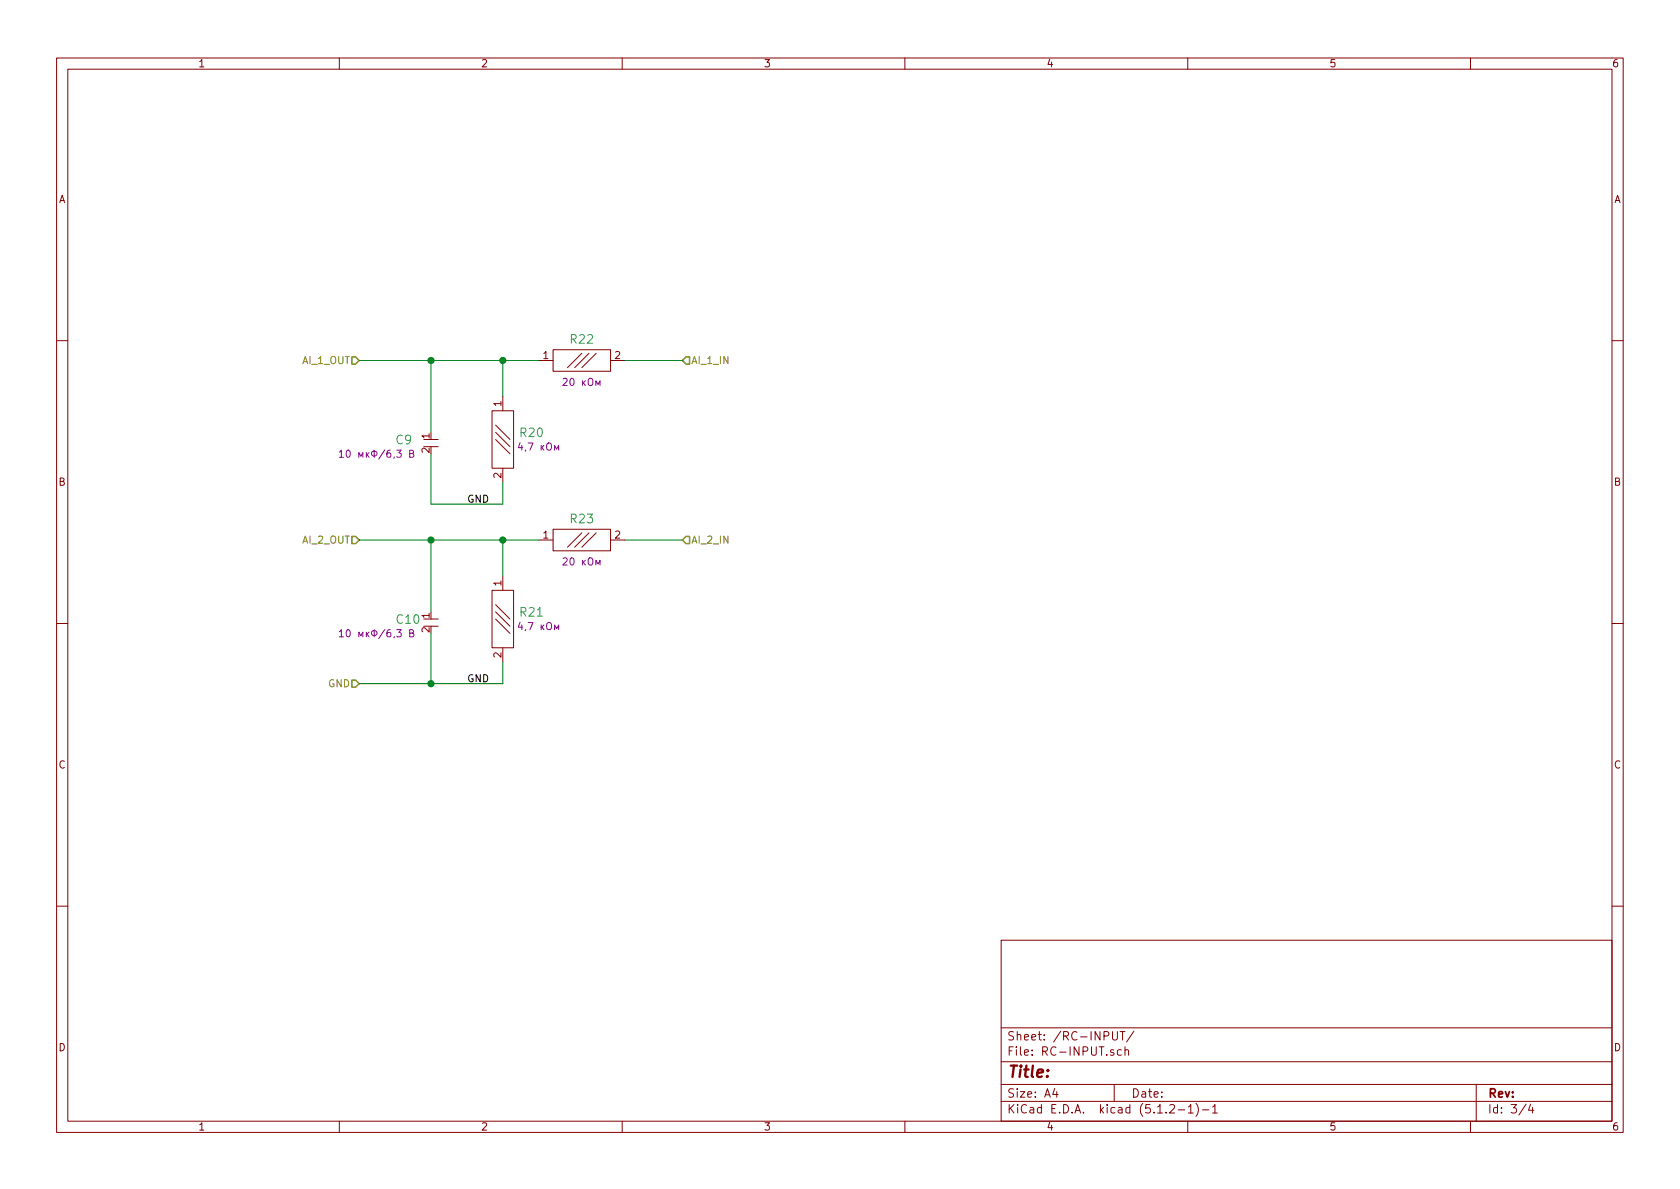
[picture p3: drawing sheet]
<svg xmlns="http://www.w3.org/2000/svg" width="297mm" height="210mm" viewBox="0 0 297 210" stroke-linecap="round" stroke-linejoin="round" font-family="sans-serif">
<g fill="none" stroke="#840000" stroke-width=".18">
<path d="M10 10.3h277v189.9h-277zM12 12.2h273v186.1h-273zM60 10.3v1.9M110 10.3v1.9M160 10.3v1.9M210 10.3v1.9M260 10.3v1.9M10 60.2h2M74.9 77.7h2.6M74.9 79h2.6M87 72.6h3.8v10.2h-3.8zM87.6 75.2l2.6 2.5"/>
<path d="M87.6 76.4l2.6 2.6M87.6 77.7l2.6 2.6M88.9 70.1v2.5M95.2 63.7h2.6M97.8 61.8h10.1v3.9h-10.1zM102.9 62.5l-2.6 2.5M104.1 62.5l-2.5 2.5M105.4 62.5l-2.5 2.5M107.9 63.7h2.6M285 60.2h2M88.9 82.8v2.5M95.2 95.5h2.6"/>
<path d="M97.8 93.6h10.1v3.8h-10.1zM102.9 94.2l-2.6 2.6M104.1 94.2l-2.5 2.6M105.4 94.2l-2.5 2.6M107.9 95.5h2.6M10 110.3h2M74.9 109.5h2.6M74.9 110.7h2.6M87 104.4h3.8v10.1h-3.8zM87.6 106.9l2.6 2.6M87.6 108.2l2.6 2.5M87.6 109.5l2.6 2.5"/>
<path d="M88.9 101.8v2.6M88.9 114.5v2.6M285 110.3h2M10 160.2h2M177 166.3h108v32h-108zM285 160.2h2M60 198.3v1.9M110 198.3v1.9M160 198.3v1.9M177 194.8h108M177 191.8h108M177 187.8h108"/>
<path d="M177 181.8h108M186.5 192.5l-.4 1h1M186.8 193v1M196.7 182.4v1.2l.3 .3h.3l.3-.3v-1.2M196.9 185.7l-.4-.1-.2 .2 .1 .2 .5 .2v.3h-.6M197 191.8v3M198 182.4h.9M198.3 185.7l-.5-.1-.2 .3v.6l.2 .1 .5-.1M198.5 182.4v1.5M198.9 185.7l.2-.1 .4 .1v.9M198.9 185.1v1.5M200.5 182.3l-1.3 2"/>
<path d="M206.8 195.5l.2-.2h.4l.2 .2 .1 .3-.1 .2-.8 .8h.9M208.3 196.3h1.2M210 198.3v1.9M210.1 195.8l.4-.5v1.5M210.1 196.8h.9M211.5 195.1a1.71 1.71 0 0 1 0 2.3M212.6 196.3h1.1M214.4 195.8l.4-.5v1.5M214.4 196.8h.8M260 198.3v1.9M261 191.8v6.5M269.8 195.2l-1.2 2"/>
<path d="M270.6 195.2l-.3 1.1h.9M271 195.8v1"/>
</g>
<g fill="none" stroke="#840084" stroke-width=".18">
<path d="M60 80l.4-.4v1.3M61.3 79.7l.2-.1a.69 .69 0 0 1 .4 .6 .69 .69 0 0 1-.4 .7l-.2-.2-.1-.3zM70.2 79.6h.7l-.4 .5 .4 .1v.5l-.2 .2-.5-.2M91.9 78.3l-.3 .9h.8M92.3 78.8v.8M93 79.5l-.2 .3M96.7 78.5l.3-.2a.45 .45 0 0 1 .5 .5v.4l-.2 .3h-.4a.92 .92 0 0 1-.2-1zM98 79.6v-.8l.4 .6 .4-.6v.8M99.6 67l.5-.1 .2 .4-.1 .2-.7 .7h.8M100.9 67l.2-.1a.67 .67 0 0 1 .4 .6 .67 .67 0 0 1-.4 .7l-.3-.5zM104 67.1l.2-.1a.42 .42 0 0 1 .6 .1 .88 .88 0 0 1-.3 1.1l-.3-.1a1.07 1.07 0 0 1-.2-1zM105.4 68.2v-.9l.3 .7 .4-.7v.9"/>
<path d="M60 80.9h.7M69.7 80.8l-.1 .2M72.4 80.2h.6l.1-.2v-.3l-.7-.1v1.3h.5l.2-.2 .1-.3-.3-.2M99.6 98.8l.5-.2 .2 .4-.1 .2-.7 .7h.8M100.9 98.8l.2-.2a.67 .67 0 0 1 .4 .7 .67 .67 0 0 1-.4 .6l-.3-.5zM104 98.8l.2-.1a.42 .42 0 0 1 .6 .1 .88 .88 0 0 1-.3 1.1h-.3a1.07 1.07 0 0 1-.2-1.1zM105.4 99.9v-.8l.3 .6 .4-.6v.8M60 111.7l.4-.4v1.3M60 112.6h.7M61.3 111.5l.2-.2a.69 .69 0 0 1 .4 .7 .69 .69 0 0 1-.4 .6l-.2-.1-.1-.4zM69.7 112.6l-.1 .2M70.2 111.3h.7l-.4 .5 .4 .2v.5l-.2 .1-.5-.1"/>
<path d="M72.4 112l.6-.1 .1-.2v-.2l-.7-.2v1.3h.5l.2-.1 .1-.3-.3-.2M91.9 110l-.3 .9h.8M92.3 110.5v.8M93 111.3l-.2 .2M96.7 110.3l.3-.2a.45 .45 0 0 1 .5 .4v.4l-.2 .4h-.4a.92 .92 0 0 1-.2-1zM98 111.3v-.8l.4 .7 .4-.7v.8"/>
</g>
<path d="M63.5 63.7h31.7M76.2 63.7v12.7M88.9 63.7v6.4M110.5 63.7h10.1M63.5 95.5h31.7M76.2 80.3v8.8h12.7v-3.8M76.2 95.5v12.7M88.9 95.5v6.3M110.5 95.5h10.1M76.2 112v8.9M88.9 117.1v3.8h-25.4" fill="none" stroke="#008400" stroke-width=".18"/>
<g fill="#008400" stroke="#008400" stroke-width=".25">
<circle cx="88.9" cy="63.7" r=".51"/>
<circle cx="76.2" cy="63.7" r=".51"/>
<circle cx="88.9" cy="95.5" r=".51"/>
<circle cx="76.2" cy="95.5" r=".51"/>
<circle cx="76.2" cy="120.9" r=".51"/>
</g>
<path d="M62.2 63.1h.7l.6 .6-.6 .7h-.7zM121.3 63.1h.6v1.3h-.6l-.7-.7zM62.2 94.9h.7l.6 .6-.6 .6h-.7zM121.3 94.9h.6v1.2h-.6l-.7-.6zM62.2 120.3h.7l.6 .6-.6 .6h-.7z" fill="none" stroke="#848400" stroke-width=".25"/>
<text font-size="2.8" fill="#840000" x="178" y="190.5">Title:</text>
<g font-size="2.1" fill="#008484">
<text x="100.9" y="60.8">R22</text>
<text x="92" y="77.3">R20</text>
<text x="70.1" y="78.6">C9</text>
<text x="100.9" y="92.5">R23</text>
<text x="70.2" y="110.3">C10</text>
<text x="92" y="109">R21</text>
</g>
<g font-size="2.1" fill="#840000">
<text x="178" y="184">Sheet: /RC-INPUT/</text>
<text x="178" y="186.7">File: RC-INPUT.sch</text>
<text x="178" y="196.9">KiCad E.D.A. kicad (5.1.2-1)-1</text>
<text x="178" y="194.1">Size: A4</text>
<text x="200" y="194.1">Date:</text>
<text x="263" y="194.1">Rev:</text>
<text x="263" y="196.9">Id: 3/4</text>
</g>
<g font-size="1.8" fill="#840000">
<text x="35" y="11.9">1</text>
<text x="85" y="11.9">2</text>
<text x="135" y="11.9">3</text>
<text x="185" y="11.9">4</text>
<text x="235" y="11.9">5</text>
<text x="285" y="11.9">6</text>
<text x="10.4" y="35.9">A</text>
<text x="285.4" y="35.9">A</text>
<text x="96" y="63.5">1</text>
<text x="108.7" y="63.5">2</text>
<text x="88.6" y="71.9" transform="rotate(-90 88.6 71.9)">1</text>
<text x="75.9" y="77.6" transform="rotate(-90 75.9 77.6)">1</text>
<text x="75.9" y="80.1" transform="rotate(-90 75.9 80.1)">2</text>
<text x="10.4" y="85.9">B</text>
<text x="88.6" y="84.6" transform="rotate(-90 88.6 84.6)">2</text>
<text x="285.4" y="85.9">B</text>
<text x="96" y="95.2">1</text>
<text x="108.7" y="95.2">2</text>
<text x="88.6" y="103.6" transform="rotate(-90 88.6 103.6)">1</text>
<text x="75.9" y="111.9" transform="rotate(-90 75.9 111.9)">2</text>
<text x="75.9" y="109.3" transform="rotate(-90 75.9 109.3)">1</text>
<text x="88.6" y="116.3" transform="rotate(-90 88.6 116.3)">2</text>
<text x="10.4" y="135.9">C</text>
<text x="285.4" y="135.9">C</text>
<text x="10.4" y="185.9">D</text>
<text x="285.4" y="185.9">D</text>
<text x="35" y="199.9">1</text>
<text x="85" y="199.9">2</text>
<text x="135" y="199.9">3</text>
<text x="185" y="199.9">4</text>
<text x="235" y="199.9">5</text>
<text x="285" y="199.9">6</text>
</g>
<g font-size="1.8" fill="#848400">
<text x="53.5" y="64.4">AI_1_OUT</text>
<text x="122.2" y="64.4">AI_1_IN</text>
<text x="53.5" y="96.1">AI_2_OUT</text>
<text x="122.2" y="96.1">AI_2_IN</text>
<text x="58" y="121.5">GND</text>
</g>
<g font-size="1.8" fill="#840084">
<text x="101.7" y="68.2">20</text>
<text x="63.7" y="80.9">10 /6,3</text>
<text x="93.8" y="79.7">4,7</text>
<text x="101.7" y="100">20</text>
<text x="63.7" y="112.7">10 /6,3</text>
<text x="93.8" y="111.4">4,7</text>
</g>
<g font-size="1.8">
<text x="82.5" y="88.9">GND</text>
<text x="82.5" y="120.6">GND</text>
</g>
</svg>
